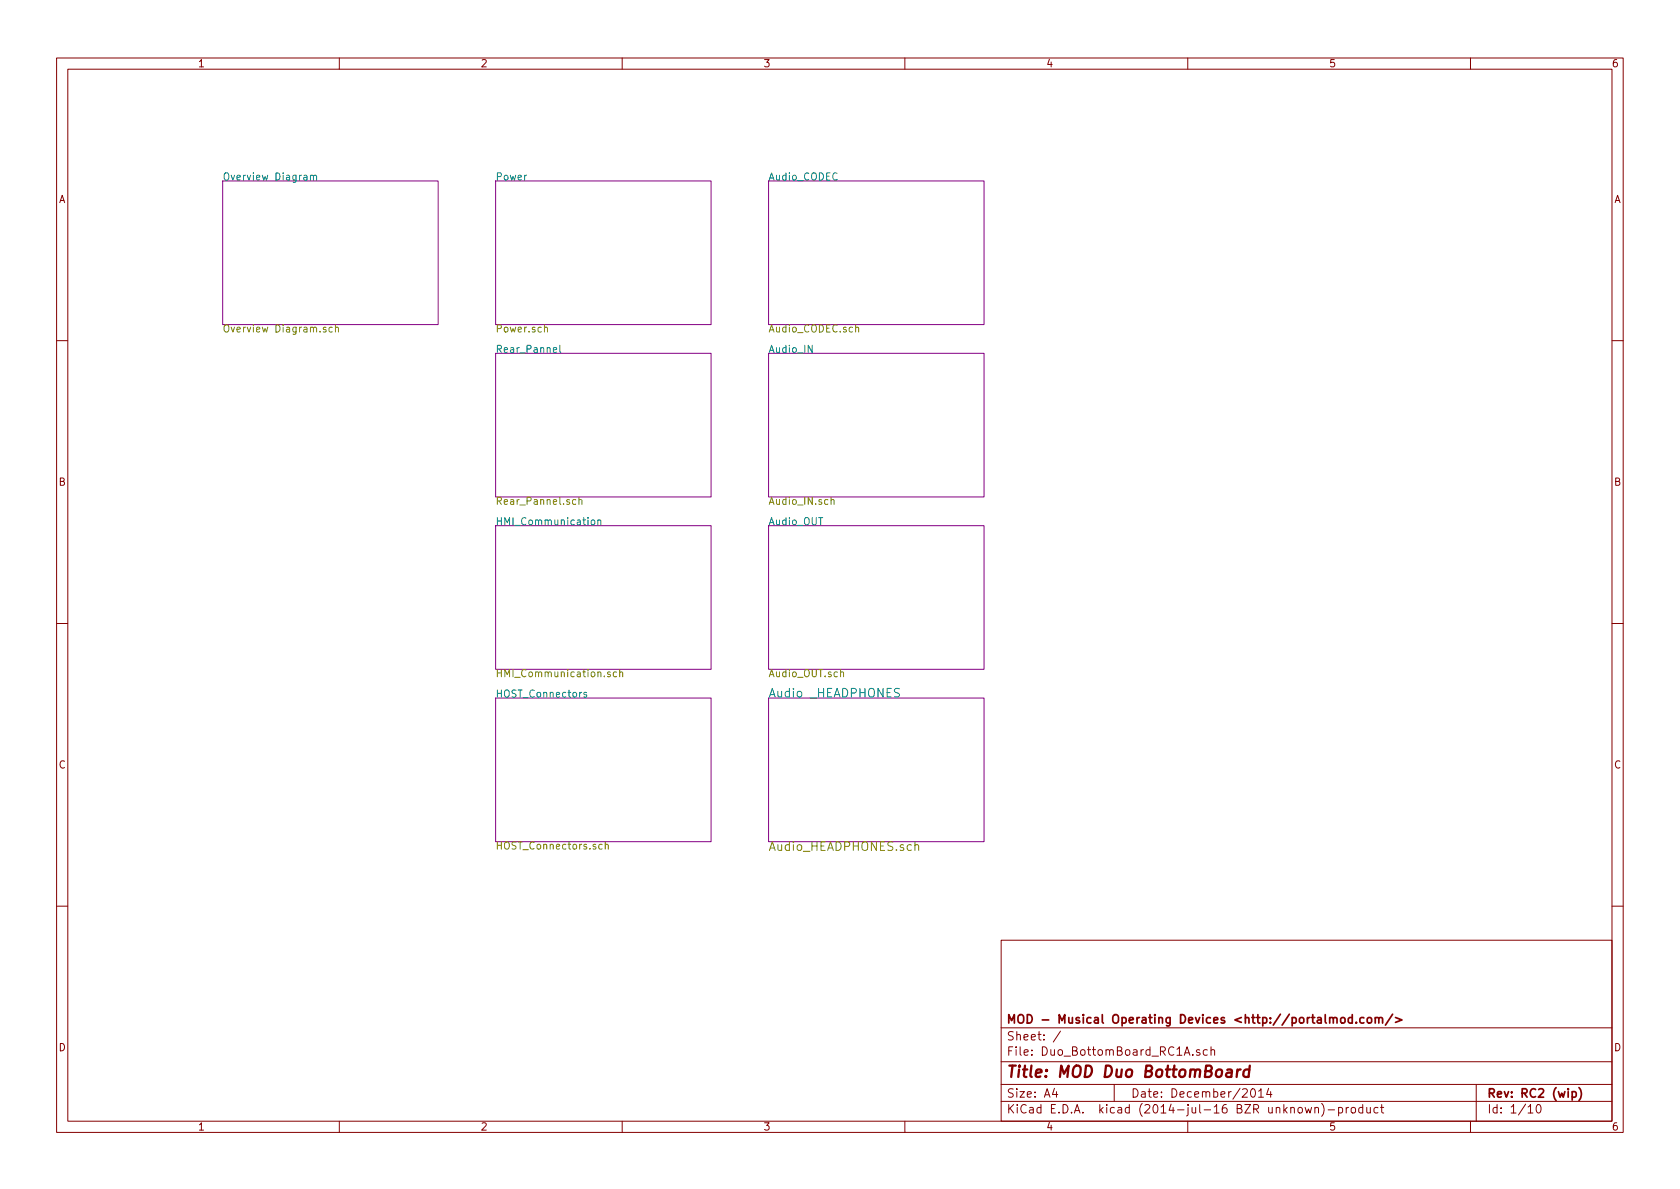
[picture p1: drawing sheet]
<svg xmlns="http://www.w3.org/2000/svg" width="297mm" height="210mm" viewBox="0 0 297 210" stroke-linecap="round" stroke-linejoin="round" font-family="sans-serif">
<g fill="none" stroke="#840000" stroke-width=".18">
<path d="M10 10.3h277v189.9h-277zM12 12.2h273v186.1h-273zM60 10.3v1.9M110 10.3v1.9M160 10.3v1.9M210 10.3v1.9M260 10.3v1.9M10 60.2h2M285 60.2h2M10 110.3h2M285 110.3h2M10 160.2h2"/>
<path d="M177 166.3h108v32h-108zM285 160.2h2M60 198.3v1.9M110 198.3v1.9M160 198.3v1.9M177 194.8h108M177 191.8h108M177 187.8h108M177 181.8h108M186.4 192.5l-.3 1h.9M186.8 193v1M187.5 182.3l-1.3 2"/>
<path d="M197 191.8v3M210 198.3v1.9M210.9 186.5v.1M212.1 185.7a.37 .37 0 0 0-.6 .1l.1 .2 .5 .2 .1 .1-.2 .3-.5-.1M213.5 185.7l-.5-.1-.2 .3v.6l.2 .1 .5-.1M214.1 185.7l.2-.1 .4 .1 .1 .9M214.1 185.1v1.5M221.3 192.7l.2-.2a.81 .81 0 0 1 .6 .6 .81 .81 0 0 1-.3 .8l-.2 .1a.79 .79 0 0 1-.3-1.3zM222.5 193l.5-.5v1.5M222.5 194h.9M224.3 192.5l-.3 1h.9M224.7 193v1"/>
<path d="M230.8 195.8l.3 1 .2-.7 .3 .7 .3-1M232.5 196l.2-.2 .4 .1v.9M232.5 195.8v1M233.7 195.1a1.71 1.71 0 0 1 0 2.3M234.8 196.3h1.2M236.7 195.9l.4-.1 .3 .3-.1 .6h-.6M236.7 195.8v1.5M238 195.8v1M238.5 195.8l-.5 .3M239 196l.2-.2 .4 .2 .1 .5-.2 .2-.3 .1-.2-.1zM240.9 195.9l-.4-.1-.3 .3 .1 .6 .2 .1 .4-.1M240.9 195.3v1.5"/>
<path d="M241.7 195.8v.9l.4 .1 .2-.1M242.3 195.8v1M243.6 195.9l-.4-.1-.3 .3 .1 .6 .2 .1 .4-.1M244.1 195.8h.6M244.3 195.3v1.3l.4 .2M260 198.3v1.9M261 191.8v6.5M270.2 195.8l.4-.5v1.5M270.2 196.8h.8M271.8 195.5l.2-.2a.81 .81 0 0 1 .5 .6 .81 .81 0 0 1-.2 .8l-.2 .1a.79 .79 0 0 1-.3-1.3z"/>
</g>
<g fill="none" stroke="#840000" stroke-width=".3">
<path d="M239.1 179.4v1.5M243.2 179.9v1M246.2 179.3l-1.2 2M246.7 179.9l1.2 .5-1.2 .4M237.1 180.1l.2-.2 .4 .2 .1 .5-.1 .2-.4 .1-.2-.1zM239.1 180l-.4-.1-.3 .3 .1 .6 .2 .1 .4-.1M239.8 180.8v.1M241.1 180l-.4-.1-.3 .3 .1 .6 .2 .1 .4-.1M241.8 180.1l.2-.2 .4 .2 .1 .5-.1 .2-.4 .1-.2-.1zM243.2 180.1l.2-.2 .3 .1 .1 .9M243.8 180.1a.36 .36 0 0 1 .3-.2 .36 .36 0 0 1 .3 .2v.8M278 193.1l.4-.1 .3 .3-.1 .6h-.6"/>
<path d="M279.2 192.3a1.71 1.71 0 0 1 0 2.3"/>
</g>
<path d="M218.8 189.1l-.2 1.3M219.4 189.1a.54 .54 0 0 0-.7 .4M220.9 189.2a.7 .7 0 0 0-1 .3v.8l.3 .1 .6-.1M221 188.4l-.2 2" fill="none" stroke="#840000" stroke-width=".41"/>
<path d="M39.4 32h38.1v25.4h-38.1zM87.6 32h38.1v25.4h-38.1zM135.9 32h38.1v25.4h-38.1zM87.6 62.5h38.1v25.4h-38.1zM135.9 62.5h38.1v25.4h-38.1zM87.6 93h38.1v25.4h-38.1zM135.9 93h38.1v25.4h-38.1zM87.6 123.4h38.1v25.4h-38.1zM135.9 123.4h38.1v25.4h-38.1z" fill="none" stroke="#840084" stroke-width=".18"/>
<path d="M54.9 31.1l.2-.1 .3 .1v.7M54.9 31v.8M55.4 31.2l.2-.2 .3 .1 .1 .7M99 61.1v1l.2 .2M104.6 92.1l.3-.2 .3 .3v.4l-.3 .2-.3-.1zM105.7 92.1l.2-.2 .3 .1v.8M105.7 91.9v.9M103.7 122.5l-.3-.1-.2 .2 .1 .2 .4 .1v.3h-.5M159 121.8a.62 .62 0 0 0-.8 .1v.4l.8 .4v.4a.62 .62 0 0 1-.9 .1" fill="none" stroke="#008484" stroke-width=".18"/>
<g fill="none" stroke="#848400" stroke-width=".18">
<path d="M57.6 57.9h-.3l-.2 .1 .1 .2 .4 .1v.3h-.5M58.8 57.9h-.4l-.2 .2 .1 .5h.5M59.3 58l.2-.1h.3v.8M59.3 57.4v1.3M96.3 58l.1-.1h.3l.1 .8M151.3 58l.2-.1h.3v.8M101.8 88.4l-.4-.1-.2 .3 .1 .5h.5M102.4 88.5l.1-.2 .3 .1 .1 .8M102.4 87.9v1.3M146.9 88.5l.2-.2 .3 .1 .1 .8M146.9 87.9v1.3M107.9 118.9l-.3-.1-.2 .2 .1 .2 .4 .1v.3h-.5"/>
<path d="M109 118.9l-.3-.1-.3 .3 .1 .5h.5M109.6 118.9l.2-.1 .3 .1v.8M109.6 118.4v1.3M148.6 118.9l.2-.1 .3 .1v.8M106.5 149.4l-.4-.1-.2 .2 .1 .6h.5M107 149.4l.2-.1 .3 .1v.8M107 148.9v1.3M161.8 149.5v-.1a.36 .36 0 0 1 .6 .2v.8"/>
</g>
<text font-size="2.8" fill="#840000" x="178" y="190.5">Title: MOD Duo BottomBoard</text>
<text font-size="2.1" fill="#008484" x="135.9" y="123.3">Audio _HEADPHONES</text>
<text font-size="2.1" fill="#848400" x="135.9" y="150.5">Audio_HEADPHONES.sch</text>
<g font-size="2.1" fill="#840000">
<text x="178" y="184">Sheet: /</text>
<text x="178" y="181">MOD - Musical Operating Devices &lt;http://portalmod.com/&gt;</text>
<text x="178" y="186.7">File: Duo_BottomBoard_RC1A.sch</text>
<text x="178" y="196.9">KiCad E.D.A. kicad (2014-jul-16 BZR unknown)-product</text>
<text x="178" y="194.1">Size: A4</text>
<text x="200" y="194.1">Date: December/2014</text>
<text x="263" y="194.1">Rev: RC2 (wip)</text>
<text x="263" y="196.9">Id: 1/10</text>
</g>
<g font-size="1.8" fill="#840000">
<text x="35" y="11.9">1</text>
<text x="85" y="11.9">2</text>
<text x="135" y="11.9">3</text>
<text x="185" y="11.9">4</text>
<text x="235" y="11.9">5</text>
<text x="285" y="11.9">6</text>
<text x="10.4" y="35.9">A</text>
<text x="285.4" y="35.9">A</text>
<text x="10.4" y="85.9">B</text>
<text x="285.4" y="85.9">B</text>
<text x="10.4" y="135.9">C</text>
<text x="285.4" y="135.9">C</text>
<text x="10.4" y="185.9">D</text>
<text x="285.4" y="185.9">D</text>
<text x="35" y="199.9">1</text>
<text x="85" y="199.9">2</text>
<text x="135" y="199.9">3</text>
<text x="185" y="199.9">4</text>
<text x="235" y="199.9">5</text>
<text x="285" y="199.9">6</text>
</g>
<g font-size="1.8" fill="#008484">
<text x="39.4" y="31.9">Overview Diagram</text>
<text x="87.6" y="31.9">Power</text>
<text x="135.9" y="31.9">Audio_CODEC</text>
<text x="87.6" y="62.4">Rear_Pannel</text>
<text x="135.9" y="62.4">Audio_IN</text>
<text x="87.6" y="92.9">HMI_Communication</text>
<text x="135.9" y="92.9">Audio_OUT</text>
<text x="87.6" y="123.3">HOST_Connectors</text>
</g>
<g font-size="1.8" fill="#848400">
<text x="39.4" y="58.8">Overview Diagram.sch</text>
<text x="87.6" y="58.8">Power.sch</text>
<text x="135.9" y="58.8">Audio_CODEC.sch</text>
<text x="87.6" y="89.2">Rear_Pannel.sch</text>
<text x="135.9" y="89.2">Audio_IN.sch</text>
<text x="87.6" y="119.7">HMI_Communication.sch</text>
<text x="135.9" y="119.7">Audio_OUT.sch</text>
<text x="87.6" y="150.2">HOST_Connectors.sch</text>
</g>
</svg>
